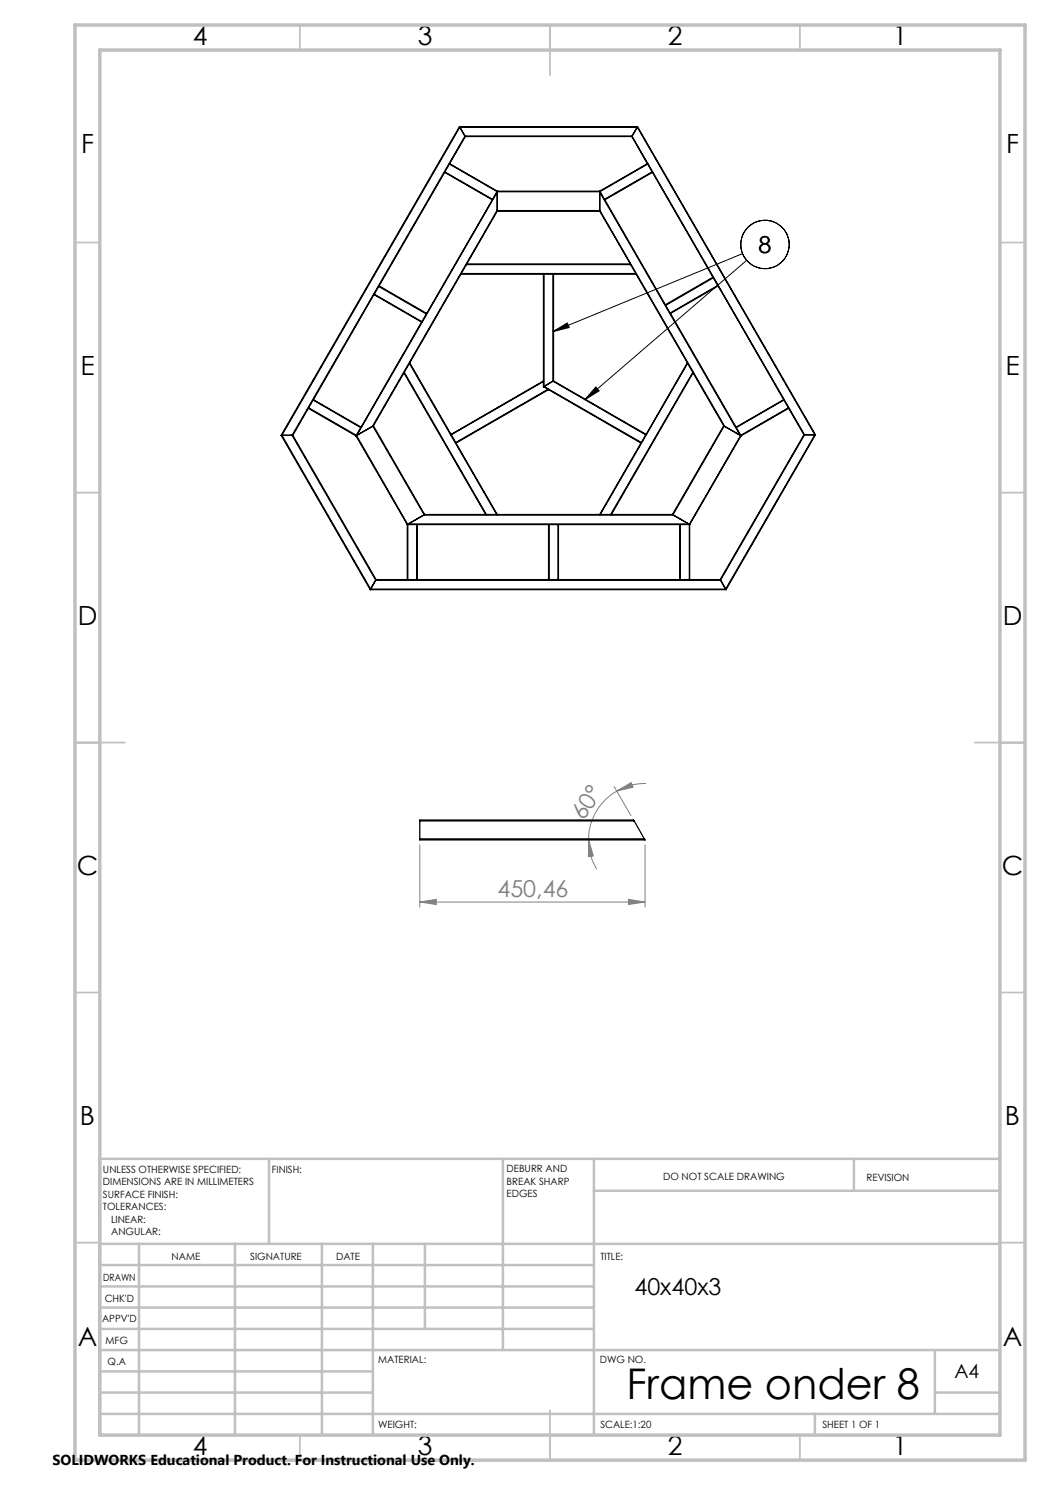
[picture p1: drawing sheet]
<svg xmlns="http://www.w3.org/2000/svg" width="210mm" height="297mm" viewBox="0 0 210 297" stroke-linecap="round" stroke-linejoin="round" font-family="sans-serif">
<g fill="none" stroke="#000" stroke-width=".2">
<path d="M148.5 50.7l-37.9 15.6M149.3 52.1l-32.3 27.8M110.6 66.3l2.9-1.7 .3 .9zM119.2 77.4l.6 .8-2.8 1.7z"/>
<circle cx="153" cy="48.9" r="4.8"/>
</g>
<path d="M122.8 157.3l3.4 5.8M123.4 158.2l2.8-1.7 .4 .9zM123.4 158.2a11.1 11.1 0 0 0-5.7 9.8M129.2 156.7a11.1 11.1 0 0 0-5.8 1.5M84 169v12.4M117.7 168l1 3.2-1 .1zM117.7 168a10.8 10.8 0 0 0 1.6 5.8M125.7 179.9l3.3 .5-3.3 .5zM129 169v12.4M84 180.4l3.2-.5v1zM84 180.4h45" fill="none" stroke="#808080" stroke-width=".2"/>
<g fill="none" stroke="#c0c0c0" stroke-width=".35">
<path d="M60 5v5M110 5v10M160 5v5M15 48.5h5M200 48.5h5M15 98.5h5M200 98.5h5M15 148.5h10M195 148.5h10M15 198.5h5M200 198.5h5M15 248.5h5"/>
<path d="M200 248.5h5M60 287v5M110 282v10M160 287v5"/>
</g>
<g fill="none" stroke="#c0c0c0" stroke-width=".5">
<path d="M53.8 231.8v17M100.6 231.8v38.2M118.8 231.8v55.2M118.8 238.2h81.2M170.8 231.8v6.4M200 231.8h-180v55.2M20 248.8h180M20 257.3h98.8M20 253h98.8M27.8 248.8v38.2M47 248.8v38.2M64.4 248.8v38.2"/>
<path d="M74.6 248.8v38.2M85 248.8v17M20 265.8h98.8M20 261.5h98.8M20 278.5h54.6M20 274.3h54.6M20 270h180M187 278.5h13M187 270v12.8M20 282.8h180M163 282.8v4.2"/>
</g>
<path d="M15 5h190v287h-190zM20 10h180v277h-180z" fill="none" stroke="#c0c0c0" stroke-width=".7"/>
<path d="M110.6 66.3l2.9-1.7 .3 .9zM119.2 77.4l.6 .8-2.8 1.7z" fill="#000"/>
<g fill="#808080">
<path d="M125.7 179.9l3.3 .5-3.3 .5zM84 180.4l3.2-.5v1z"/>
<path d="M123.4 158.2l2.8-1.7 .4 .9zM117.7 168l1 3.2-1 .1z"/>
</g>
<g fill="none" stroke="#000" stroke-width=".25">
<path d="M88.9 34.5l9.6 5.5M88.9 34.5l-13.1 22.7M89 34.4l-.1 .1M89 34.4l9.5 5.5M89.9 32.8l-.9 1.6M89.9 32.8l9.5 5.5M89.9 32.7v.1M89.9 32.7l9.5 5.5M91.9 25.3l.1 .1M91.9 25.3l-35.7 61.8M91.9 25.3h35.6M92 25.4l-35.6 61.7"/>
<path d="M92 25.4l1 1.8M92 25.4h35.5M93 27.2l.1 .1M93 27.2l-34.6 59.9M93 27.2h33.4M93.1 27.3l-3.2 5.4M93.1 27.3h33.3M98.5 40l-13.2 22.7M98.5 39.9v.1M99.4 38.3l-.9 1.6M99.4 38.2v.1M99.4 38.4l-28 48.7 3.1-1.8 24.9-43.3"/>
<path d="M99.4 38.3v3.8M99.4 38.3h20.5M99.4 38.2h20.5M119.9 38.2l.1 .1M119.9 38.2v.1M119.9 38.4l28.1 48.7-3.1-1.8-25-43.3M119.9 38.3v3.8M120 38.3l.9 1.6M120.9 39.9l.1 .1M121 40l12.1 21M126.4 27.3l3.1 5.4M126.4 27.2v.1"/>
<path d="M126.4 27.2l34.5 59.8M127.5 25.4l-1.1 1.8M127.5 25.4l35.5 61.6M127.5 25.3v.1M127.5 25.3l35.6 61.7M129.5 32.7v.1M129.5 32.7l-9.6 5.5M129.5 32.8l-9.5 5.5M129.5 32.8l.9 1.6M130.4 34.4l.1 .1M130.4 34.4l-9.5 5.5M130.5 34.5l-9.5 5.5"/>
<path d="M130.5 34.5l12.1 21M74.8 58.9l9.5 5.5M74.8 58.9l-12.1 21M74.9 58.8l-.1 .1M74.9 58.8l9.5 5.5M75.7 57.3l-.8 1.5M75.7 57.3l9.6 5.5M75.8 57.2l-.1 .1M75.8 57.2l9.5 5.5M92.2 54.8h16.5M92.2 54.8l-10.2 17.8M92.3 54.7l-.1 .1"/>
<path d="M92.3 54.7h34.9M93.3 52.9h32.8M93.3 52.9l-1 1.8M93.3 52.8v.1M93.3 52.8h32.8M99.4 42.1v.1M99.4 42.2l-6.1 10.6M99.4 42.2h20.5M99.4 42.1h20.5M108.7 54.8h.1M108.7 54.8v21.4M108.8 54.8v22.5"/>
<path d="M108.8 54.8h1.8M110.6 54.8h.1M110.6 54.8v21.4M110.7 54.8h16.5M110.7 54.8v21.4M119.9 42.1v.1M119.9 42.2l6.2 10.6M126.1 52.8v.1M126.1 52.9l1.1 1.8M127.2 54.7v.1M127.2 54.8l10.3 17.8M142.6 55.5l.1 .1"/>
<path d="M142.6 55.5l-9.5 5.5M142.7 55.6l-9.6 5.5M142.7 55.6l.8 1.5M143.5 57.1l.1 .1M143.5 57.1l-9.5 5.5M143.6 57.2l-9.5 5.5M143.6 57.2l13.1 22.7M62.7 79.9l-.1 .1M62.7 79.9l9.5 5.5M80.8 74.6l16.4 28.3M80.8 74.6l-6.1 10.6M80.9 74.5l-.1 .1"/>
<path d="M80.9 74.5l16.4 28.4M81.9 72.7l-1 1.8M81.9 72.7l17.4 30.2M82 72.6l-.1 .1M82 72.6l8.2 14.3M84.3 64.4l-12.1 21M84.4 64.3l-.1 .1M85.3 62.8l-.9 1.5M85.3 62.7v.1M108.7 76.2v.1M108.7 76.3v1.1M108.7 76.3l-18.5 10.7"/>
<path d="M108.7 77.4l.9 .5M108.7 76.2l-18.5 10.7M108.8 77.3l-.1 .1M108.8 77.3l19.5 11.2M109.6 77.9h.1M109.6 77.9l-18.4 10.6M109.7 77.9l18.5 10.7M109.7 77.9l-18.5 10.7M110.6 76.2l-1.8 1.1M110.6 76.2l18.6 10.8M110.7 76.2h-.1M110.7 76.2l18.5 10.7"/>
<path d="M133.1 61v.1M133.1 61.1l.9 1.5M134 62.6l.1 .1M134.1 62.7l13.1 22.7M137.5 72.6v.1M137.5 72.6l-8.3 14.3M137.5 72.7l-17.4 30.2M137.5 72.7l1.1 1.8M138.6 74.5v.1M138.6 74.5l-16.5 28.4M138.6 74.6l-16.3 28.3M138.6 74.6l6.1 10.6"/>
<path d="M156.7 79.9l.1 .1M156.7 79.9l-9.5 5.5M56.2 87.1h.2M56.2 87.1l17.8 30.8M56.4 87.1l17.7 30.7M56.4 87.1h2M58.4 87.1h.2M58.4 87.1l16.7 28.9M58.6 87.1l16.6 28.8M61.7 81.7l9.5 5.5M61.7 81.7l-3.1 5.4M61.7 81.6v.1"/>
<path d="M61.7 81.6l9.6 5.5M62.6 80l-.9 1.6M62.6 80l9.5 5.5M71.2 87.2l10.3 17.7M71.3 87.1l-.1 .1M71.3 87.1l10.2 17.8M72.1 85.5l-.8 1.6M72.2 85.4l-.1 .1M74.6 85.2l10.2 17.8M74.6 85.2l-3.3 1.9M74.7 85.2h-.1M74.7 85.2l10.2 17.7"/>
<path d="M90.2 86.9v.1M90.2 87l1 1.5M91.2 88.5v.1M91.2 88.6l8.2 14.3M128.2 88.6l-8.3 14.3M128.3 88.5l-.1 .1M129.2 87l-.9 1.5M129.2 86.9v.1M144.7 85.2h.1M144.7 85.2l-10.2 17.7M144.8 85.2l-10.2 17.8M144.8 85.2l3.3 1.9"/>
<path d="M147.2 85.4v.1M147.2 85.5l1 1.6M148.1 87.1l.1 .1M148.1 87.1l-10.2 17.8M148.2 87.1v.1M148.2 87.2l-10.3 17.7M156.8 80l-9.6 5.5M156.8 80l.9 1.6M157.7 81.6v.1M157.7 81.6l-9.5 5.5M157.7 81.7l-9.5 5.5M157.7 81.7l3.1 5.3"/>
<path d="M160.8 87h.1M160.8 87l-16.8 28.9M160.9 87h2.1M160.9 87l-16.8 29M163 87h.1M163 87l-17.9 30.8M163.1 87l-17.9 30.9M74 117.9h71.2M74.1 117.8l-.1 .1M74.1 117.8h71M75.1 116l-1 1.8M75.1 116h69"/>
<path d="M75.2 115.9l-.1 .1M75.2 115.9h6.3M81.5 104.9h.1M81.5 115.9h.1M81.5 104.9v11M81.6 104.9v11M81.6 104.9h1.8M81.6 115.9h1.8M81.6 104.8l3.1-1.8h50l3.1 1.8zM83.4 104.9h.1M83.4 115.9h.1M83.4 104.9v11"/>
<path d="M83.5 104.9h26.2M83.5 115.9h26.2M83.5 104.9v11M84.8 103l-3.3 1.9M84.9 102.9l-.1 .1M84.9 102.9h12.3M97.2 102.9h.1M97.3 102.9h2M99.3 102.9h.1M99.4 102.9h20.5M109.7 104.9h.1M109.7 115.9h.1"/>
<path d="M109.7 104.9v11M109.8 104.9h1.8M109.8 115.9h1.8M109.8 104.9v11M111.6 104.9h.1M111.6 115.9h.1M111.6 104.9v11M111.7 104.9h24.3M111.7 115.9h24.3M111.7 104.9v11M119.9 102.9h.2M120.1 102.9h2"/>
<path d="M122.1 102.9h.2M122.3 102.9h12.2M134.5 102.9l.1 .1M134.6 103l3.3 1.9M136 104.9h.1M136 115.9h.1M136 104.9v11M136.1 104.9h1.8M136.1 115.9h1.8M136.1 104.9v11M137.9 104.9h.1M137.9 115.9h.1"/>
<path d="M137.9 104.9v11M137.9 115.9h6.1M144 115.9l.1 .1M144.1 116l1 1.8M145.1 117.8l.1 .1M84 167.8v.2h45l-.1-.2M84 164.2v-.2h42.7l.1 .2M84 167.8h44.9M84 164.2v3.6M84 164.2h42.8M126.8 164.2l2.1 3.6"/>
</g>
<text font-size="8.5" x="125.3" y="279.7">Frame onder 8</text>
<g font-size="5.3">
<text x="38.5" y="8.9">4</text>
<text x="83.5" y="8.9">3</text>
<text x="133.6" y="8.9">2</text>
<text x="178.6" y="8.9">1</text>
<text x="16.2" y="30.7">F</text>
<text x="201.2" y="30.7">F</text>
<text x="16.1" y="74.9">E</text>
<text x="201.1" y="74.9">E</text>
<text x="15.5" y="124.9">D</text>
<text x="200.5" y="124.9">D</text>
<text x="15.4" y="174.9">C</text>
<text x="200.4" y="174.9">C</text>
<text x="16" y="224.9">B</text>
<text x="201" y="224.9">B</text>
<text x="15.5" y="269.2">A</text>
<text x="200.5" y="269.2">A</text>
<text x="38.5" y="290.9">4</text>
<text x="83.5" y="290.9">3</text>
<text x="133.6" y="290.9">2</text>
<text x="178.6" y="290.9">1</text>
</g>
<g font-size="4.7">
<text x="151.7" y="50.6">8</text>
<text x="126.9" y="258.9">40x40x3</text>
</g>
<g font-size="4.7" fill="#808080">
<text x="116.8" y="164.3" transform="rotate(-57 116.8 164.3)">60°</text>
<text x="99.5" y="179.4">450,46</text>
</g>
<text font-size="3.9" x="190.9" y="275.5">A4</text>
<text font-size="2.9" x="10.5" y="292.9">SOLIDWORKS Educational Product. For Instructional Use Only.</text>
<g font-size="2">
<text x="20.6" y="234.6">UNLESS OTHERWISE SPECIFIED:</text>
<text x="20.6" y="237.1">DIMENSIONS ARE IN MILLIMETERS</text>
<text x="20.6" y="239.6">SURFACE FINISH:</text>
<text x="54.4" y="234.6">FINISH:</text>
<text x="101.3" y="234.5">DEBURR AND</text>
<text x="101.3" y="237">BREAK SHARP</text>
<text x="101.3" y="239.5">EDGES</text>
<text x="132.6" y="236">DO NOT SCALE DRAWING</text>
<text x="173.3" y="236.2">REVISION</text>
<text x="20.6" y="242.1">TOLERANCES:</text>
<text x="22.2" y="244.6">LINEAR:</text>
<text x="22.2" y="247.1">ANGULAR:</text>
<text x="34.3" y="252">NAME</text>
<text x="50" y="251.9">SIGNATURE</text>
<text x="67.2" y="251.9">DATE</text>
<text x="120.1" y="251.9">TITLE:</text>
<text x="20.6" y="256.1">DRAWN</text>
<text x="20.9" y="260.3">CHK'D</text>
<text x="20.4" y="264.4">APPV'D</text>
<text x="21.1" y="268.8">MFG</text>
<text x="21.5" y="273">Q.A</text>
<text x="75.6" y="272.5">MATERIAL:</text>
<text x="120" y="272.5">DWG NO.</text>
<text x="75.6" y="285.5">WEIGHT:</text>
<text x="120.1" y="285.6">SCALE:1:20</text>
<text x="164.5" y="285.6">SHEET 1 OF 1</text>
</g>
</svg>
